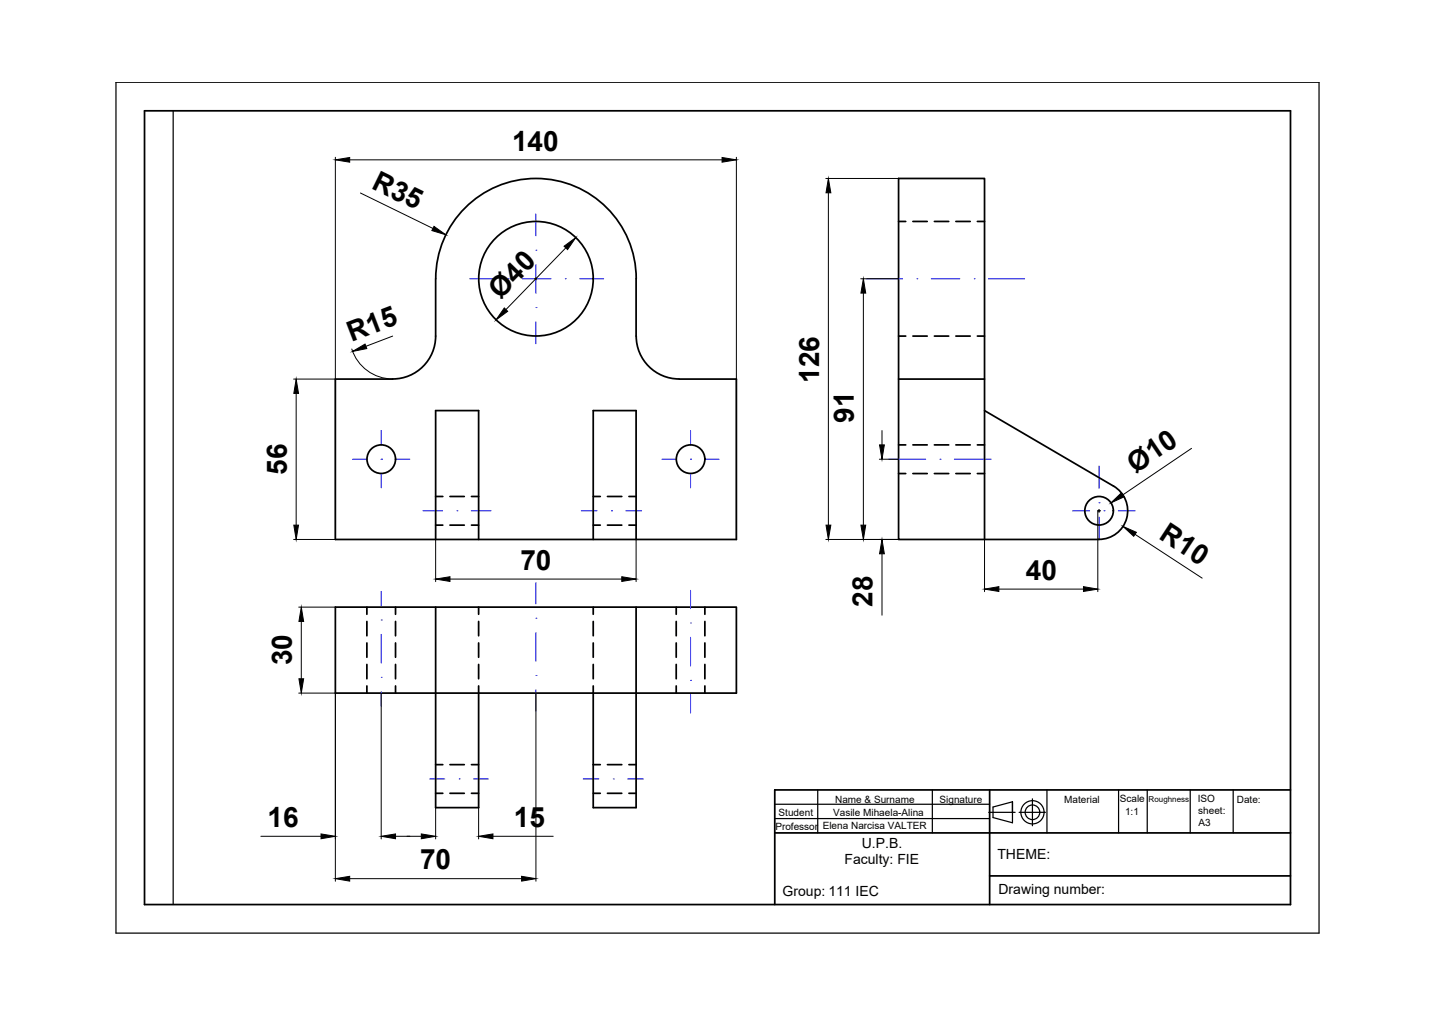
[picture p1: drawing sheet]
<svg xmlns="http://www.w3.org/2000/svg" width="297mm" height="210mm" viewBox="0 0 297 210" stroke-linecap="round" stroke-linejoin="round" font-family="sans-serif">
<!-- layer: 0 -->
<path d="M24 17h248.8v176h-248.8zM35.8 22.9v164.2M160.3 163.4h.1M160.3 169.3h44.4M160.3 166.3h44.4M169.1 163.4v8.8M192.9 163.4v8.8M216.6 163.4v8.8M231.4 163.4v8.8M237.3 163.4v8.8M246.2 163.4v8.8M255.1 163.4v8.8" fill="none" stroke="#000" stroke-width=".25"/>
<path d="M29.9 22.9h237v164.2h-237zM160.3 172.2h106.6M204.7 163.4v23.7M266.9 163.4h-106.6v23.7M204.7 181.1h62.2" fill="none" stroke="#000" stroke-width=".36"/>
<!-- layer: VISIBLE -->
<g fill="none" stroke="#000" stroke-width=".36">
<path d="M185.9 36.9h17.8v74.7h-17.8zM131.6 57.7v11.8M131.6 57.6a20.7 20.7 0 0 0-20.7-20.7 20.7 20.7 0 0 0-20.8 20.7v11.9a8.9 8.9 0 0 1-8.9 8.9h-11.8v33.2h82.9v-33.2h-11.8M131.6 69.5a8.9 8.9 0 0 0 8.9 8.9M185.9 78.4h17.8M203.7 84.9l26.6 15.6a5.9 5.9 0 0 1 2.8 6.7 5.9 5.9 0 0 1-5.8 4.3l-23.6 .1M90.1 111.6v-26.7h8.9v26.7M122.7 111.6v-26.7h8.9v26.7M69.4 125.6h82.9v17.7h-82.9zM90.1 125.6v41.4h8.9v-23.7M131.6 125.6v41.4h-8.9v-23.7"/>
<circle cx="110.9" cy="57.6" r="11.8"/>
<circle cx="78.9" cy="95" r="2.95"/>
<circle cx="142.9" cy="95" r="2.95"/>
<circle cx="227.3" cy="105.6" r="2.95"/>
</g>
<!-- layer: AXIS -->
<g fill="none" stroke="#00f" stroke-width=".21">
<path d="M97.1 57.7h5M105.1 57.7h.1M108 57.7h6M110.9 51.7h.1M110.9 44.3v4.5M110.9 54.7v5.9M116.9 57.7h.1M119.9 57.7h5M179.2 57.7h7.5M189.7 57.7h.1M192.6 57.7h6M201.5 57.7h.1"/>
<path d="M204.5 57.7h7.4M110.9 63.6h.1M110.9 66.6v4.5M72.9 95h3M78.9 95h.1M78.9 89v3M78.9 97.9v3M81.8 95h3M136.9 95h3M142.8 95h.1M142.8 89v3M142.8 97.9v3"/>
<path d="M145.8 95h3M183.9 95h7.6M194.4 95h.1M197.4 95h7.6M227.3 96.4v4.6M87.5 105.6h4.1M94.5 105.6h.1M97.5 105.6h4.1M120.2 105.6h3.3M126.5 105.6h.1M129.4 105.6h3.3M221.9 105.6h3.5"/>
<path d="M227.3 104h.1M227.3 106.9v4.7M228.4 105.6h.1M231.3 105.6h3.5M78.9 128.2h.1M78.9 122.3v3M78.9 131.2v5.9M110.9 127.9h.1M110.9 139.7h.1M110.9 120.5v4.4M110.9 130.8v5.9M142.8 128.8h.1"/>
<path d="M142.8 122.1v3.8M142.8 131.8v5.9M78.9 140.1h.1M78.9 143v3M110.9 142.7v4.4M142.8 140.7h.1M142.8 143.7v3.8M88.9 161.1h3.1M95 161.1h.1M97.9 161.1h3.1M120.6 161.1h3.3M126.9 161.1h.1"/>
<path d="M129.8 161.1h3.3"/>
</g>
<!-- layer: INVISIBLE -->
<g fill="none" stroke="#000" stroke-width=".36">
<path d="M185.9 45.8h1.5M188.8 45.8h3M193.3 45.8h2.9M197.7 45.8h3M202.2 45.8h1.5M185.9 69.5h1.5M188.8 69.5h3M193.3 69.5h2.9M197.7 69.5h3M202.2 69.5h1.5M185.9 97.9h1.5M185.9 92h1.5"/>
<path d="M188.8 97.9h3M188.8 92h3M193.3 97.9h2.9M193.3 92h2.9M197.7 97.9h3M197.7 92h3M202.2 97.9h1.5M202.2 92h1.5M90.1 102.7h1.5M90.1 108.6h1.5M93.1 102.7h2.9M93.1 108.6h2.9"/>
<path d="M97.5 102.7h1.5M97.5 108.6h1.5M122.7 102.7h1.5M122.7 108.6h1.5M125.7 102.7h2.9M125.7 108.6h2.9M130.1 102.7h1.5M130.1 108.6h1.5M75.9 125.6v1.4M75.9 128.5v3M75.9 133v2.9M75.9 137.4v3"/>
<path d="M81.8 125.6v1.4M81.8 128.5v3M81.8 133v2.9M81.8 137.4v3M99 125.6v1.4M99 128.5v3M99 133v2.9M99 137.4v3M122.7 125.6v1.4M122.7 128.5v3M122.7 133v2.9M122.7 137.4v3"/>
<path d="M139.9 125.6v1.4M139.9 128.5v3M139.9 133v2.9M139.9 137.4v3M145.8 125.6v1.4M145.8 128.5v3M145.8 133v2.9M145.8 137.4v3M75.9 141.9v1.4M81.8 141.9v1.4M90.1 158.1h1.5M93.1 158.1h2.9"/>
<path d="M97.5 158.1h1.5M99 141.9v1.4M122.7 158.1h1.5M122.7 141.9v1.4M125.7 158.1h2.9M130.1 158.1h1.5M139.9 141.9v1.4M145.8 141.9v1.4M90.1 164.1h1.5M93.1 164.1h2.9M97.5 164.1h1.5M122.7 164.1h1.5"/>
<path d="M125.7 164.1h2.9M130.1 164.1h1.5"/>
</g>
<!-- layer: indicator -->
<g fill="none" stroke="#000" stroke-width=".25">
<path d="M204.5 168h5.5M209.4 165.8l-4 1.1v2.2l4 1.1v-4.4v2.2M210.8 168h5.4M213.6 165.2v5.6"/>
<circle cx="213.6" cy="168" r="2.4"/>
<circle cx="213.6" cy="168" r="1.51"/>
</g>
<!-- layer: DIMENSION -->
<g fill="none" stroke="#000" stroke-width=".21">
<path d="M69.4 32.5v79.1h-8.7M72.3 33.1h77.1M74.6 39.9l14.9 7.3M152.3 32.5v79.1M170.8 36.9h15.1M171.4 39.9v68.7M110.6 57.7h.5M110.9 57.4v.5M117 51.3l-12.3 12.7M178 57.7h7.9M60.7 78.4h8.7M72.8 72.2a8.9 8.9 0 0 0 8.4 6.2"/>
<path d="M81.2 69.5l-5.5 2.1M178.6 60.6v48M61.3 81.4v27.2M181.9 95h4M182.4 89v3M246.5 92.7l-14.2 9.6M90.1 111.6v8.7M93.1 119.8h35.5M131.6 111.6v8.7M170.8 111.6h15.1M182.4 114.5v12.7M203.7 111.6v10.8"/>
<path d="M227.3 105.4v.5M227.6 105.6h-.5v16.8M234.8 110.5l13.9 9.1M61.8 125.6h7.6M62.3 128.5v11.9M206.6 121.8h17.5M61.8 143.3h7.6v38.9M78.9 143.3v30.2M110.9 143.3v38.9M54 172.9h12.4M81.8 172.9h5.4M90.1 167v6.5"/>
<path d="M99 167v6.5M102 172.9h12.4M72.3 181.7h35.6"/>
</g>
<g fill="#000" stroke="#000" stroke-width=".21">
<path d="M69.4 33.1l2.9-.5v.9zM149.4 32.6l2.9 .5-2.9 .4zM171.4 36.9l.5 3h-1zM89.8 46.8l2.4 1.7-2.9-.8zM116.7 50.9l2.4-1.8-1.7 2.5zM72.9 72.7l2.6-1.5 .4 .9zM104.3 63.7l.7 .7-2.4 1.8zM178.6 57.7l.5 2.9h-1zM61.3 78.4l.5 3h-1zM181.9 92h1l-.5 3zM60.8 108.6h1l-.5 3zM90.1 119.8l3-.5v.9z"/>
<path d="M128.6 119.3l3 .5-3 .4zM170.9 108.6h1l-.5 3zM178.1 108.6h1l-.5 3zM182.4 111.6l.5 2.9h-1zM229.8 104l2.2-2.1 .5 .8zM232.3 108.9l2.8 1.2-.6 .8zM62.3 125.6l.5 2.9h-1zM203.7 121.8l2.9-.5v1zM224.1 121.3l3 .5-3 .5zM61.8 140.4h1l-.5 2.9zM66.4 172.5l3 .4-3 .6zM78.9 172.9l2.9-.4v1z"/>
<path d="M87.2 172.5l2.9 .4-2.9 .6zM99 172.9l3-.4v1zM69.4 181.7l2.9-.5v1zM107.9 181.2l3 .5-3 .5z"/>
</g>
<g font-size="5.8">
<text x="105.9" y="31.1">140</text>
<text x="76.7" y="38.8" transform="rotate(26 76.7 38.8)">R35</text>
<text x="103.5" y="62.1" transform="rotate(-46 103.5 62.1)">Ø40</text>
<text x="72.7" y="70.7" transform="rotate(-21 72.7 70.7)">R15</text>
<text x="169.4" y="79.2" transform="rotate(-90 169.4 79.2)">126</text>
<text x="176.6" y="87.5" transform="rotate(-90 176.6 87.5)">91</text>
<text x="59.3" y="98.2" transform="rotate(-90 59.3 98.2)">56</text>
<text x="234.9" y="97.9" transform="rotate(-34 234.9 97.9)">Ø10</text>
<text x="239.5" y="111.3" transform="rotate(33 239.5 111.3)">R10</text>
<text x="107.6" y="117.8">70</text>
<text x="212.2" y="119.9">40</text>
<text x="180.5" y="125.5" transform="rotate(-90 180.5 125.5)">28</text>
<text x="60.4" y="137.6" transform="rotate(-90 60.4 137.6)">30</text>
<text x="55.4" y="171">16</text>
<text x="106.3" y="171">15</text>
<text x="86.9" y="179.8">70</text>
</g>
<g font-size="2.9">
<text x="174.7" y="178.7">Faculty: FIE</text>
<text x="178.3" y="175.3">U.P.B.</text>
<text x="206.3" y="177.7">THEME:</text>
<text x="161.9" y="185.3">Group: 111 IEC</text>
<text x="206.6" y="184.8">Drawing number:</text>
</g>
<g font-size="2.1">
<text x="172.7" y="166.1">Name &amp; Surname</text>
<text x="194.4" y="166.1">Signature</text>
<text x="220.1" y="166">Material</text>
<text x="231.6" y="165.9">Scale</text>
<text x="247.7" y="165.8">ISO</text>
<text x="255.8" y="166">Date:</text>
<text x="160.4" y="171.6">Professor</text>
<text x="161.1" y="168.8">Student</text>
<text x="170.2" y="171.5">Elena Narcisa VALTER</text>
<text x="172.3" y="168.8">Vasile Mihaela-Alina</text>
<text x="232.7" y="168.6">1:1</text>
<text x="247.9" y="168.3">sheet:</text>
<text x="247.9" y="170.8">A3</text>
</g>
<text font-size="1.7" x="237.6" y="165.8">Roughness</text>
</svg>
